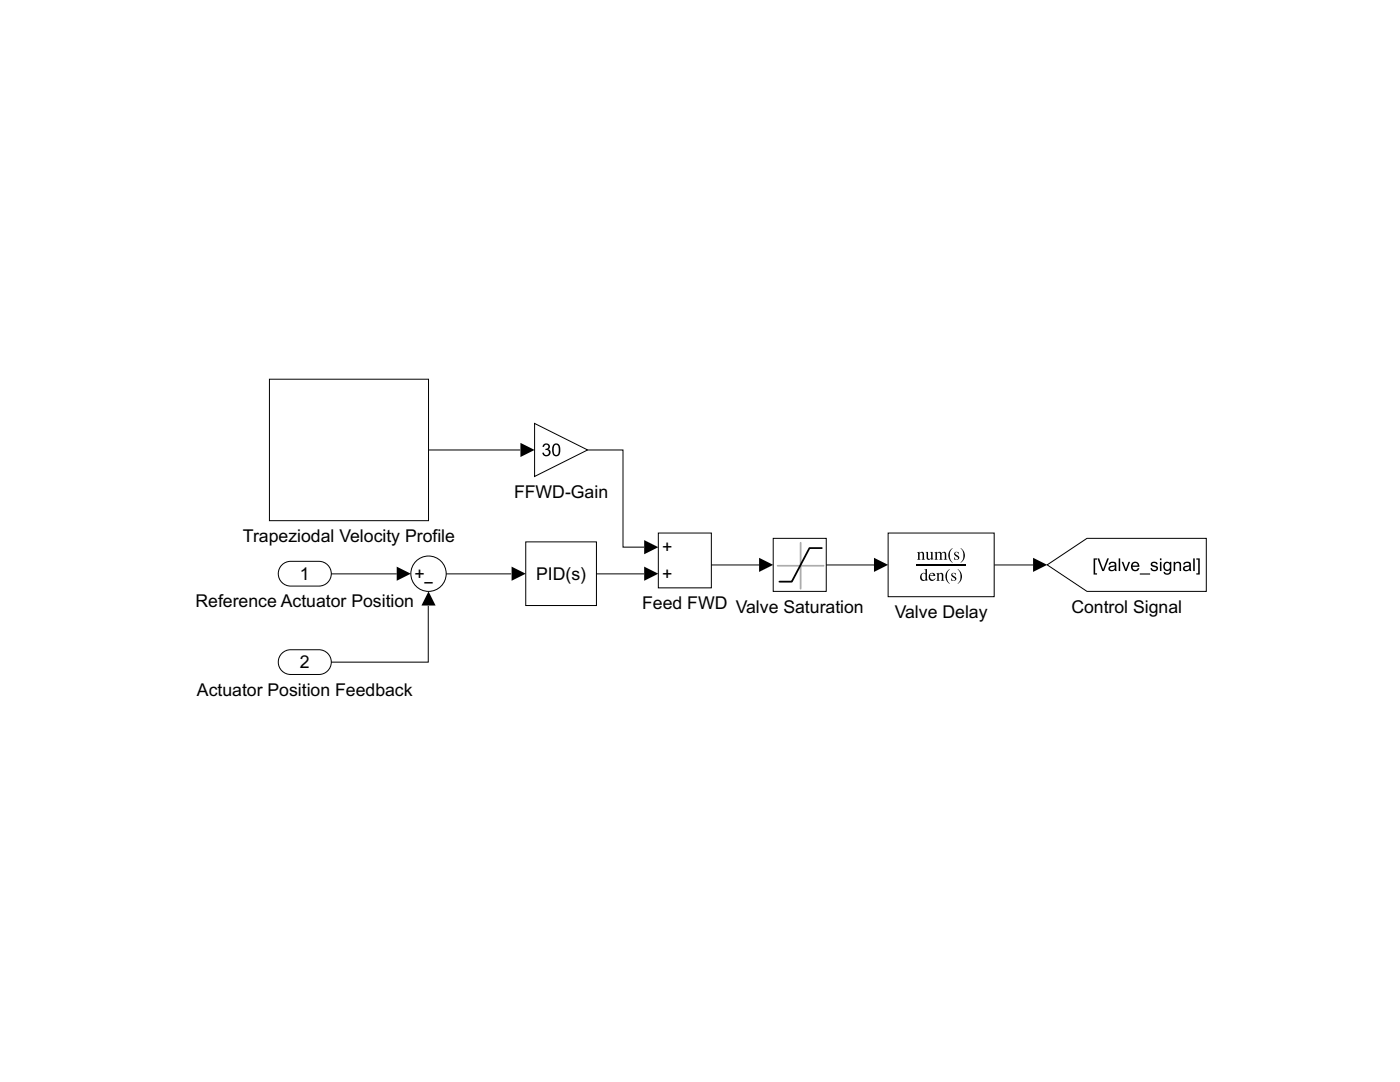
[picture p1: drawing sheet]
<svg xmlns="http://www.w3.org/2000/svg" width="279mm" height="216mm" viewBox="0 0 279 216" stroke-linecap="round" stroke-linejoin="round" font-family="sans-serif">
<path d="M56.1 112.9a2.46 2.46 0 0 1 1.9-.9h5.6a2.47 2.47 0 0 1 2.5 2.5 2.47 2.47 0 0 1-2.5 2.4h-5.6a2.47 2.47 0 0 1-2.2-1.4 2.47 2.47 0 0 1 .3-2.6z" fill="none" stroke="#000" stroke-width=".2"/>
<circle cx="85.5" cy="114.5" r="3.5" fill="#fff"/>
<circle cx="85.5" cy="114.5" r="3.5" fill="none" stroke="#000" stroke-width=".2"/>
<path d="M56.1 130.6a2.46 2.46 0 0 1 1.9-1h5.6a2.47 2.47 0 0 1 2.5 2.5 2.47 2.47 0 0 1-2.5 2.5h-5.6a2.47 2.47 0 0 1-2.2-1.4 2.47 2.47 0 0 1 .3-2.6z" fill="#fff"/>
<path d="M56.1 130.6a2.46 2.46 0 0 1 1.9-1h5.6a2.47 2.47 0 0 1 2.5 2.5 2.47 2.47 0 0 1-2.5 2.5h-5.6a2.47 2.47 0 0 1-2.2-1.4 2.47 2.47 0 0 1 .3-2.6z" fill="none" stroke="#000" stroke-width=".2"/>
<path d="M104.9 108.1h14.1v12.7h-14.1z" fill="#fff"/>
<path d="M104.9 108.1h14.1v12.7h-14.1z" fill="none" stroke="#000" stroke-width=".2"/>
<path d="M131.4 106.4h10.6v10.9h-10.6z" fill="#fff"/>
<path d="M131.4 106.4h10.6v10.9h-10.6z" fill="none" stroke="#000" stroke-width=".2"/>
<path d="M154.3 107.4h10.6v10.6h-10.6z" fill="#fff"/>
<path d="M155.2 112.9h9.2M159.8 108.3v9.2" fill="none" stroke="#ababab" stroke-width=".35"/>
<path d="M164 109.4h-2.5l-3.5 6.7h-2.5" fill="none" stroke="#000" stroke-width=".35"/>
<path d="M154.3 107.4h10.6v10.6h-10.6z" fill="none" stroke="#000" stroke-width=".2"/>
<path d="M209 112.7l7.9-5.3h23.8v10.6h-23.8z" fill="#fff"/>
<path d="M218.2 111.4h.7v.3h-.3v2.7h.3v.2h-.7zM219 111.4h.4l.8 2.3 .8-2.3h.3l-1 2.5h-.3zM221.4 112.3a.83 .83 0 0 1 1.1-.2 .83 .83 0 0 1 .3 1.1l.1 .7h-.3l-.1-.2a.66 .66 0 0 1-.9 .3 .66 .66 0 0 1-.3-.9l1.2-.3a.46 .46 0 0 0-.4-.5 .46 .46 0 0 0-.5 .4l-.3-.1zM221.6 113.2a.33 .33 0 0 0 0 .5 .33 .33 0 0 0 .5 0l.3-.3 .1-.4zM223.3 111.4h.3v2.5h-.3zM223.9 112.1h.3l.5 1.5 .5-1.5h.3l-.7 1.8h-.3zM225.9 112.3a.85 .85 0 0 1 1.1-.1 .85 .85 0 0 1 .4 .9h-1.4a.53 .53 0 0 0 .4 .6 .53 .53 0 0 0 .7-.3h.3a.91 .91 0 0 1-1.3 .5 .91 .91 0 0 1-.3-1.4zM226.2 112.5l-.2 .4h1.1l-.2-.4-.2-.2zM227.5 114.4h2v.2h-2zM229.8 112.3a.8 .8 0 0 1 1.2 .3h-.3a.36 .36 0 0 0-.4-.3 .36 .36 0 0 0-.3 .4l.2 .1a.79 .79 0 0 1 .9 .8 .81 .81 0 0 1-.8 .4 .81 .81 0 0 1-.7-.6l.3-.1a.41 .41 0 0 0 .4 .5 .41 .41 0 0 0 .4-.5l-.1-.1a.81 .81 0 0 1-.9-.7zM231.5 111.4h.3v.4h-.3zM231.5 112.1h.3v1.8h-.3zM232.4 112.3l.5-.2 .6 .2v-.2h.3v1.6a.8 .8 0 0 1-.6 1 .8 .8 0 0 1-1-.6h.3a.51 .51 0 0 0 .7 .3 .51 .51 0 0 0 .2-.7 .88 .88 0 0 1-1.1-.2 .88 .88 0 0 1 .1-1.2zM232.6 112.5a.63 .63 0 0 0-.1 .8 .63 .63 0 0 0 .8 .2 .63 .63 0 0 0 .1-.8 .63 .63 0 0 0-.8-.2zM234.2 112.1h.3v.3a.65 .65 0 0 1 .8-.3 .65 .65 0 0 1 .4 .7v1.1h-.3v-1.1a.46 .46 0 0 0-.5-.5 .46 .46 0 0 0-.4 .6v1h-.3zM236.3 112.3a.83 .83 0 0 1 1-.2 .83 .83 0 0 1 .4 1.1l.1 .7h-.4v-.2a.66 .66 0 0 1-.9 .3 .66 .66 0 0 1-.3-.9l1.1-.3a.46 .46 0 0 0-.4-.5 .46 .46 0 0 0-.5 .4l-.3-.1zM236.5 113.2a.33 .33 0 0 0 0 .5 .33 .33 0 0 0 .4 0l.4-.3v-.4zM238.1 111.4h.3v2.5h-.3zM238.8 111.4h.6v3.2h-.6v-.2h.3v-2.7h-.3z" fill="#000"/>
<path d="M209 112.7l7.9-5.3h23.8v10.6h-23.8z" fill="none" stroke="#000" stroke-width=".2"/>
<path d="M177.2 106.4h21.2v12.7h-21.2z" fill="#fff"/>
<path d="M182.9 112.8h9.8" fill="none" stroke="#000" stroke-width=".25"/>
<g fill="#000">
<path d="M183 110.3l.2 .2v1l-.2 .2h.7l-.2-.3v-.9l.4-.2 .2 .3v.9l-.2 .2h.7l-.2-.3v-1.1a.51 .51 0 0 0-.9 .1v-.3zM184.7 110.1l.2 .1a1.79 1.79 0 0 0 .2 1.5h.4l.3-.3 .1 .3 .4-.1-.2-.3v-1.2h-.5l.2 .2v.9l-.1 .2-.2 .1-.3-.3v-1.1zM186.5 110.3l.2 .1v1l-.2 .3h.7l-.2-.3v-.9l.4-.2 .2 .2v.9l-.2 .3h.8l-.3-.2v-1l.4-.2h.1l.2 .4-.1 .8-.2 .2h.8l-.3-.3v-1a.51 .51 0 0 0-.5-.3 .51 .51 0 0 0-.4 .3l-.4-.3-.5 .3-.1-.3zM189.8 109.6a1.62 1.62 0 0 0 .3 2.6 2.11 2.11 0 0 1 0-2.8zM190.5 110.3a.84 .84 0 0 0 .6 .9l.1 .3-.3 .1h-.2l-.3-.4 .1 .5a.74 .74 0 0 0 .9-.4l-.1-.3-.7-.6 .2-.2h.3l.2 .4v-.5h-.4zM191.7 109.4a2.26 2.26 0 0 1 0 2.9 1.71 1.71 0 0 0 0-2.9z"/>
<path d="M184.5 113.7l.2 .1v.6a.75 .75 0 0 0-1.1 .6 .75 .75 0 0 0 1 .8l.1-.1v.2l.5-.2h-.2v-.2v-2zM184.1 114.5l.2-.1 .4 .2v.9l-.2 .2a.63 .63 0 0 1-.6-.3 .63 .63 0 0 1 .1-.7zM185.5 114.5a.76 .76 0 0 0 0 1.2 .76 .76 0 0 0 1.1-.1l.1-.3a.6 .6 0 0 1-.7 .4 .6 .6 0 0 1-.4-.8h1.1l-.3-.5a.68 .68 0 0 0-.9 .1zM185.8 114.5h.3l.2 .3h-.7zM186.8 114.5l.3 .2-.1 1-.2 .2h.8l-.2-.3v-.9l.3-.2 .3 .3-.1 .9-.2 .2h.8l-.2-.3-.1-1.1a.51 .51 0 0 0-.9 .1v-.3zM189.2 113.8a1.62 1.62 0 0 0 .4 2.6 2.11 2.11 0 0 1-.1-2.9zM189.9 114.5a.84 .84 0 0 0 .7 .9v.3l-.3 .1h-.2l-.3-.4 .1 .5a.74 .74 0 0 0 1-.4l-.2-.3-.7-.6 .2-.2h.3l.3 .4-.1-.5h-.4zM191.1 113.5a2.26 2.26 0 0 1 0 3 1.71 1.71 0 0 0 0-3z"/>
</g>
<path d="M177.2 106.4h21.2v12.7h-21.2z" fill="none" stroke="#000" stroke-width=".2"/>
<path d="M106.7 84.5l10.6 5.3-10.6 5.3z" fill="#fff"/>
<path d="M108.5 88.6a.67 .67 0 0 1 1 0 .67 .67 0 0 1-.1 1 .79 .79 0 0 1 0 1.4 .79 .79 0 0 1-1.2-.7h.3a.51 .51 0 0 0 .6 .5 .51 .51 0 0 0 .4-.7 .51 .51 0 0 0-.7-.3l.1-.3a.44 .44 0 0 0 .5-.3 .44 .44 0 0 0-.4-.5 .44 .44 0 0 0-.4 .5l-.3-.1zM110.5 88.6a.9 .9 0 0 1 1.1 .1 .9 .9 0 0 1 .2 1.1 .92 .92 0 0 1-.2 1 .92 .92 0 0 1-1 .1 1.93 1.93 0 0 1-.1-2.3zM110.7 88.9a1.62 1.62 0 0 0 .2 1.9h.2a1.56 1.56 0 0 0 0-2z" fill="#000"/>
<path d="M106.7 84.5l10.6 5.3-10.6 5.3z" fill="none" stroke="#000" stroke-width=".2"/>
<path d="M53.8 75.7h31.7v28.2h-31.7z" fill="#fff"/>
<path d="M53.8 75.7h31.7v28.2h-31.7zM85.5 89.8h18.3M117.2 89.8h7.1v19.4h4.2M66.1 114.5h13.1M89 114.5h13M119 114.5h9.5M141.9 112.7h9.6M164.9 112.7h9.5M198.4 112.7h7.8M85.5 120.9v11.2h-19.4" fill="none" stroke="#000" stroke-width=".2"/>
<path d="M103.9 88.4l2.8 1.4-2.8 1.4zM79.2 113.1l2.8 1.4-2.8 1.4zM85.5 118l1.4 2.8h-2.8zM102.1 113.1l2.8 1.4-2.8 1.4zM128.6 107.8l2.8 1.4-2.8 1.4zM128.6 113.1l2.8 1.4-2.8 1.4zM151.5 111.3l2.8 1.4-2.8 1.4zM174.4 111.3l2.8 1.4-2.8 1.4zM206.2 111.3l2.8 1.4-2.8 1.4z" fill="#000"/>
<g font-size="3.5">
<text x="102.6" y="99.3">FFWD-Gain</text>
<text x="48.5" y="108.1">Trapeziodal Velocity Profile</text>
<text x="132.1" y="110.4">+</text>
<text x="59.9" y="115.7">1</text>
<text x="82.7" y="115.7">+</text>
<text x="84.5" y="117.5">−</text>
<text x="107" y="115.7">PID(s)</text>
<text x="132.1" y="115.7">+</text>
<text x="39" y="121.2">Reference Actuator Position</text>
<text x="128.2" y="121.5">Feed FWD Valve Saturation</text>
<text x="178.6" y="123.3">Valve Delay</text>
<text x="213.8" y="122.2">Control Signal</text>
<text x="59.9" y="133.3">2</text>
<text x="39.3" y="138.8">Actuator Position Feedback</text>
</g>
</svg>
